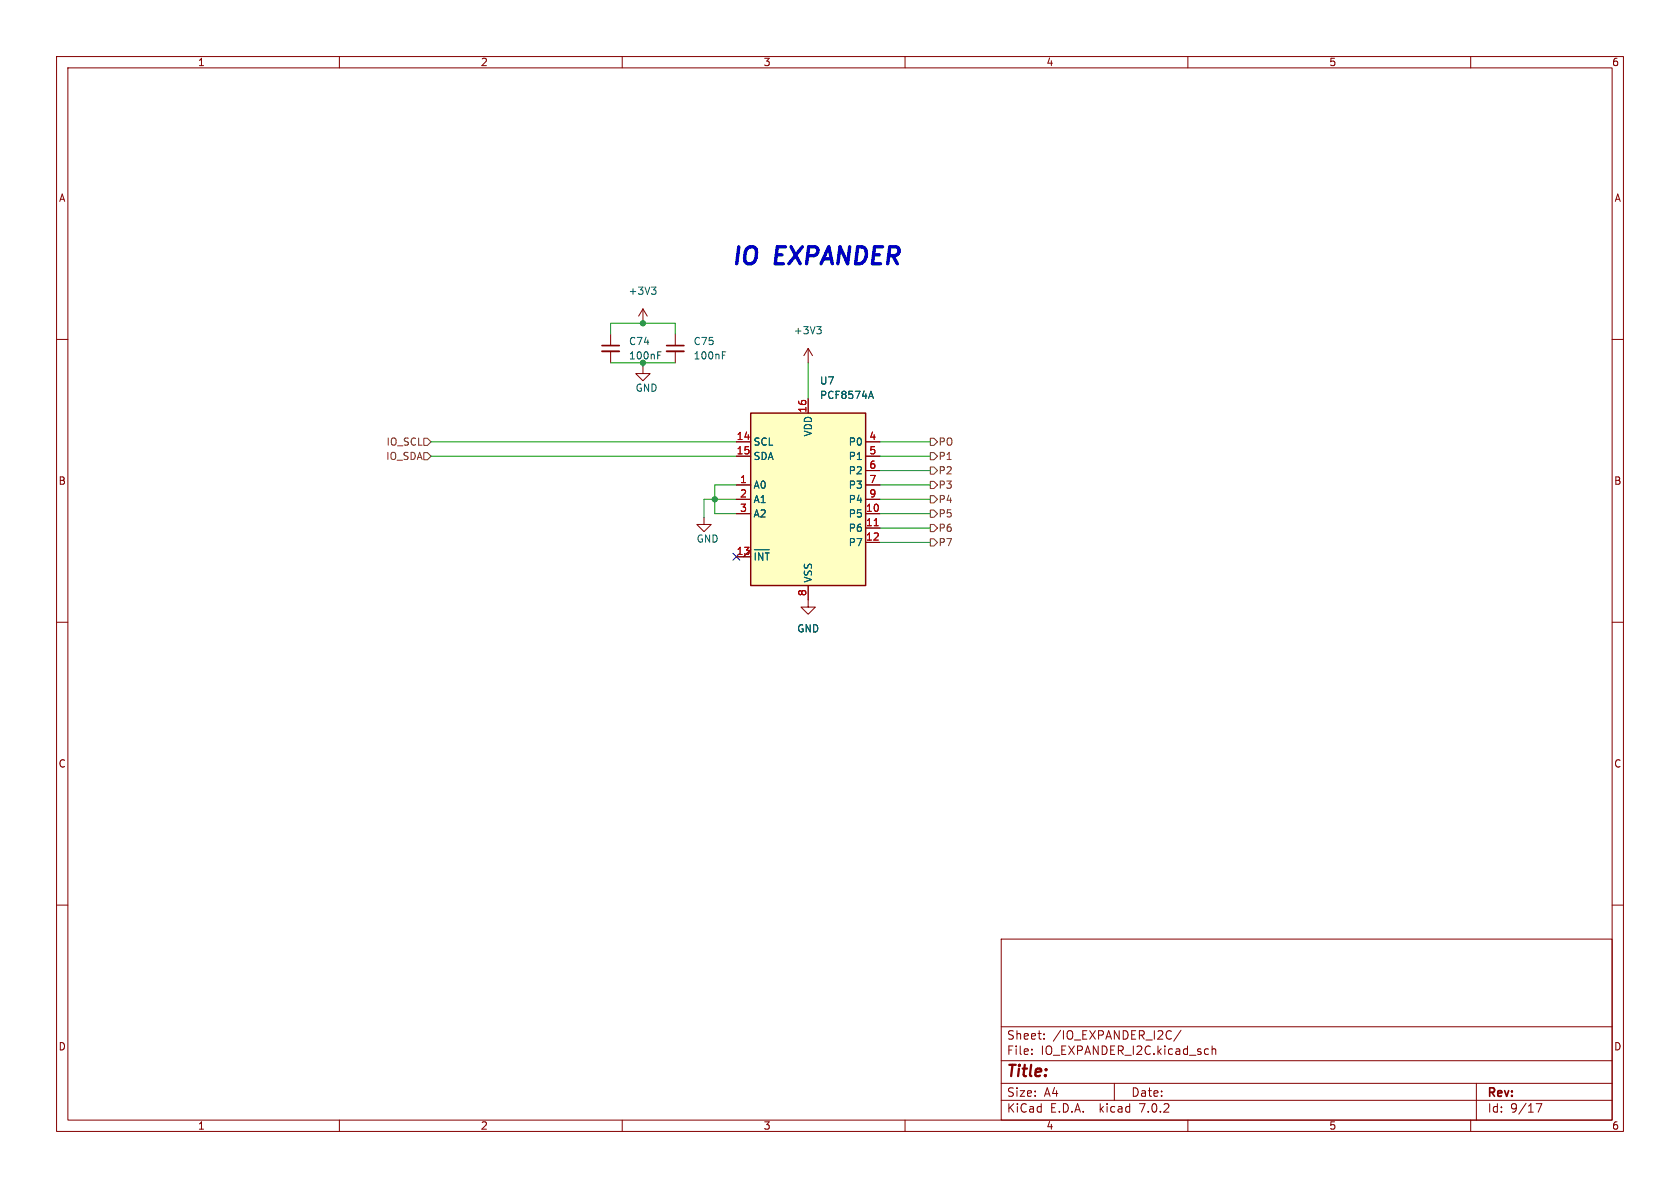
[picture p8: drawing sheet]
<svg xmlns="http://www.w3.org/2000/svg" width="297mm" height="210mm" viewBox="0 0 297 210" stroke-linecap="round" stroke-linejoin="round" font-family="sans-serif">
<g fill="none" stroke="#840000" stroke-width=".18">
<path d="M10 10h277v190h-277zM12 12h273v186h-273zM60 10v2M110 10v2M160 10v2M210 10v2M260 10v2M10 60h2M107.9 59.1v2M113.7 54.6l-.8 1.3M113.7 54.6v2.6M113.7 54.6l.7 1.3"/>
<path d="M119.4 59.1v2M285 60h2M107.9 62.1v2M113.7 64.8v1.2h1.2l-1.2 1.3-1.3-1.3h1.3M119.4 62.1v2M130.2 78.1h2.5M142.9 61.6v2.5M142.9 70.5v2.5M142.9 61.6l-.8 1.3M142.9 61.6l.7 1.3M153 78.1h2.6M124.5 91.4v1.3h1.2l-1.2 1.3-1.3-1.3h1.3"/>
<path d="M130.2 85.7h2.5M130.2 90.8h2.5M130.2 98.4h2.5M130.2 80.6h2.5M130.2 88.3h2.5M132.7 97.2l-1.3 1.2M153 85.7h2.6M153 90.8h2.6M153 93.3h2.6M153 95.9h2.6M153 80.6h2.6M153 88.3h2.6"/>
<path d="M153 83.2h2.6M10 110h2M142.9 103.5v3.8h1.2l-1.2 1.3-1.3-1.3h1.3M285 110h2M10 160h2M285 160h2M177 166h108v32h-108zM60 198v2M110 198v2M160 198v2M177 194.5h108M177 191.5h108"/>
<path d="M177 187.5h108M177 181.5h108M182.4 186.3v.1M182.4 185.5v.1M184.6 183.6v.1M184.6 182.8v.1M197 191.5v3M208.8 182.1l-1.3 2M210 198v2M214.3 184.9v1.5M214.3 185.5l.2-.1 .4 .1v.9M260 198v2"/>
<path d="M261 191.5v6.5M271.6 195.1h1l-.7 1.5"/>
</g>
<path d="M132.7 73h20.3v30.5h-20.3z" fill="#ffffc2" stroke="#ffffc2" stroke-width=".18"/>
<path d="M132.7 73h20.3v30.5h-20.3z" fill="none" stroke="#840000" stroke-width=".25"/>
<path d="M154.5 92.9h.8" fill="none" stroke="#a90000" stroke-width=".18"/>
<g fill="none" stroke="#006464" stroke-width=".18">
<path d="M115.2 50.8h.8l-.5 .4M115.7 51.2l.3 .3v.3l-.3 .2M144.4 57.7h.8l-.5 .5M144.9 58.2l.3 .3v.3l-.3 .2M116.3 62.2h.6M127.7 62.2h.6M153.7 70.1h.6M154 69.2l.4 1.2M133.3 97.2h2.7M133.5 97.7v1.3M134.9 97.7v1.3l-.8-1.3v1.3M135.3 97.7h.7"/>
<path d="M135.6 97.7v1.3"/>
</g>
<path d="M106.4 62.1h3.1M117.9 62.1h3" fill="none" stroke="#840000" stroke-width=".33"/>
<path d="M106.4 61.1h3.1M117.9 61.1h3" fill="none" stroke="#840000" stroke-width=".3"/>
<path d="M74.9 77.5h.7l.6 .6-.6 .6h-.7zM164.5 77.5h.6l.6 .6-.6 .6h-.6zM74.9 80h.7l.6 .6-.6 .7h-.7zM164.5 80h.6l.6 .6-.6 .7h-.6zM164.5 82.6h.6l.6 .6-.6 .6h-.6zM164.5 85.1h.6l.6 .6-.6 .7h-.6zM164.5 87.6h.6l.6 .7-.6 .6h-.6zM164.5 92.7h.6l.6 .6-.6 .7h-.6zM164.5 95.3h.6l.6 .6-.6 .6h-.6zM164.5 90.2h.6l.6 .6-.6 .6h-.6z" fill="none" stroke="#725600" stroke-width=".18"/>
<g fill="none" stroke="#009600" stroke-width=".18">
<path d="M107.9 59.1v-1.9h11.5v1.9M76.2 78.1h54M107.9 64.1h11.5M113.7 64.1v.7M142.9 64.1v6.4M155.6 78.1h8.9M76.2 80.6h54M130.2 85.7h-3.8v5.1h3.8M130.2 88.3h-5.7v3.1M155.6 83.2h8.9M155.6 88.3h8.9M155.6 85.7h8.9"/>
<path d="M155.6 80.6h8.9M155.6 93.3h8.9M155.6 95.9h8.9M155.6 90.8h8.9"/>
</g>
<path d="M129.6 97.8l1.2 1.2M130.8 97.8l-1.2 1.2" fill="none" stroke="#000084" stroke-width=".18"/>
<g fill="#009600" stroke="#009600" stroke-width=".18">
<circle cx="113.7" cy="64.1" r=".46"/>
<circle cx="113.7" cy="57.2" r=".46"/>
<circle cx="126.4" cy="88.3" r=".46"/>
</g>
<g font-size="4.2" fill="#0000c2">
<text x="129.5" y="47">IO</text>
<text x="137.3" y="47">EXPANDER</text>
</g>
<text font-size="2.8" fill="#840000" x="178" y="190.8">Title:</text>
<g font-size="2.1" fill="#840000">
<text x="178" y="183.9">Sheet:</text>
<text x="186.2" y="183.9">/IO_EXPANDER_I2C/</text>
<text x="178" y="186.6">File:</text>
<text x="184" y="186.6">IO_EXPANDER_I2C.kicad_sch</text>
<text x="178" y="196.8">KiCad</text>
<text x="178" y="194">Size:</text>
<text x="184.6" y="194">A4</text>
<text x="185.7" y="196.8">E.D.A.</text>
<text x="194.4" y="196.8">kicad</text>
<text x="200" y="194">Date:</text>
<text x="201.5" y="196.8">7.0.2</text>
<text x="263" y="194.2">Rev:</text>
<text x="263" y="196.8">Id:</text>
<text x="267" y="196.8">9/17</text>
</g>
<g font-size="1.8" fill="#840000">
<text x="35" y="11.8">1</text>
<text x="85" y="11.8">2</text>
<text x="135" y="11.8">3</text>
<text x="185" y="11.8">4</text>
<text x="235" y="11.8">5</text>
<text x="285" y="11.8">6</text>
<text x="10.4" y="35.8">A</text>
<text x="285.4" y="35.8">A</text>
<text x="10.3" y="85.8">B</text>
<text x="285.3" y="85.8">B</text>
<text x="10.3" y="135.8">C</text>
<text x="285.3" y="135.8">C</text>
<text x="10.3" y="185.8">D</text>
<text x="285.3" y="185.8">D</text>
<text x="35" y="199.8">1</text>
<text x="85" y="199.8">2</text>
<text x="135" y="199.8">3</text>
<text x="185" y="199.8">4</text>
<text x="235" y="199.8">5</text>
<text x="285" y="199.8">6</text>
</g>
<g font-size="1.8" fill="#006464">
<text x="111.1" y="52.3">+3V3</text>
<text x="140.3" y="59.2">+3V3</text>
<text x="111.1" y="61.2">C74</text>
<text x="111.1" y="63.7">100nF</text>
<text x="122.6" y="61.2">C75</text>
<text x="122.6" y="63.7">100nF</text>
<text x="112.3" y="69.4">GND</text>
<text x="144.9" y="68.1">U7</text>
<text x="144.9" y="70.7">PCF8574A</text>
<text x="143.7" y="77.3" transform="rotate(-90 143.7 77.3)">VDD</text>
<text x="133.2" y="78.9">SCL</text>
<text x="133.2" y="81.5">SDA</text>
<text x="149.9" y="78.9">P0</text>
<text x="149.9" y="81.5">P1</text>
<text x="133.2" y="86.6">A0</text>
<text x="133.2" y="89.1">A1</text>
<text x="149.9" y="84">P2</text>
<text x="149.9" y="86.6">P3</text>
<text x="149.9" y="89.1">P4</text>
<text x="133.2" y="91.6">A2</text>
<text x="149.9" y="91.6">P5</text>
<text x="149.9" y="94.2">P6</text>
<text x="123.1" y="96.1">GND</text>
<text x="149.9" y="96.7">P7</text>
<text x="143.7" y="103" transform="rotate(-90 143.7 103)">VSS</text>
<text x="140.9" y="112">GND</text>
</g>
<g font-size="1.8" fill="#a90000">
<text x="130.2" y="77.9">14</text>
<text x="142.6" y="73" transform="rotate(-90 142.6 73)">16</text>
<text x="153.6" y="77.9">4</text>
<text x="130.2" y="80.4">15</text>
<text x="153.6" y="80.4">5</text>
<text x="153.6" y="82.9">6</text>
<text x="130.8" y="85.5">1</text>
<text x="130.8" y="88">2</text>
<text x="153.6" y="85.5">7</text>
<text x="153.6" y="88">9</text>
<text x="130.8" y="90.6">3</text>
<text x="153" y="90.6">10</text>
<text x="153" y="93.1">11</text>
<text x="153" y="95.6">12</text>
<text x="130.2" y="98.2">13</text>
<text x="142.6" y="105.4" transform="rotate(-90 142.6 105.4)">8</text>
</g>
<g font-size="1.8" fill="#725600">
<text x="68.1" y="81.5">IO_SDA</text>
<text x="68.2" y="78.9">IO_SCL</text>
<text x="165.9" y="81.5">P1</text>
<text x="165.9" y="78.9">PO</text>
<text x="165.9" y="84">P2</text>
<text x="165.9" y="86.6">P3</text>
<text x="165.9" y="89.1">P4</text>
<text x="165.9" y="94.2">P6</text>
<text x="165.9" y="91.6">P5</text>
<text x="165.9" y="96.7">P7</text>
</g>
</svg>
